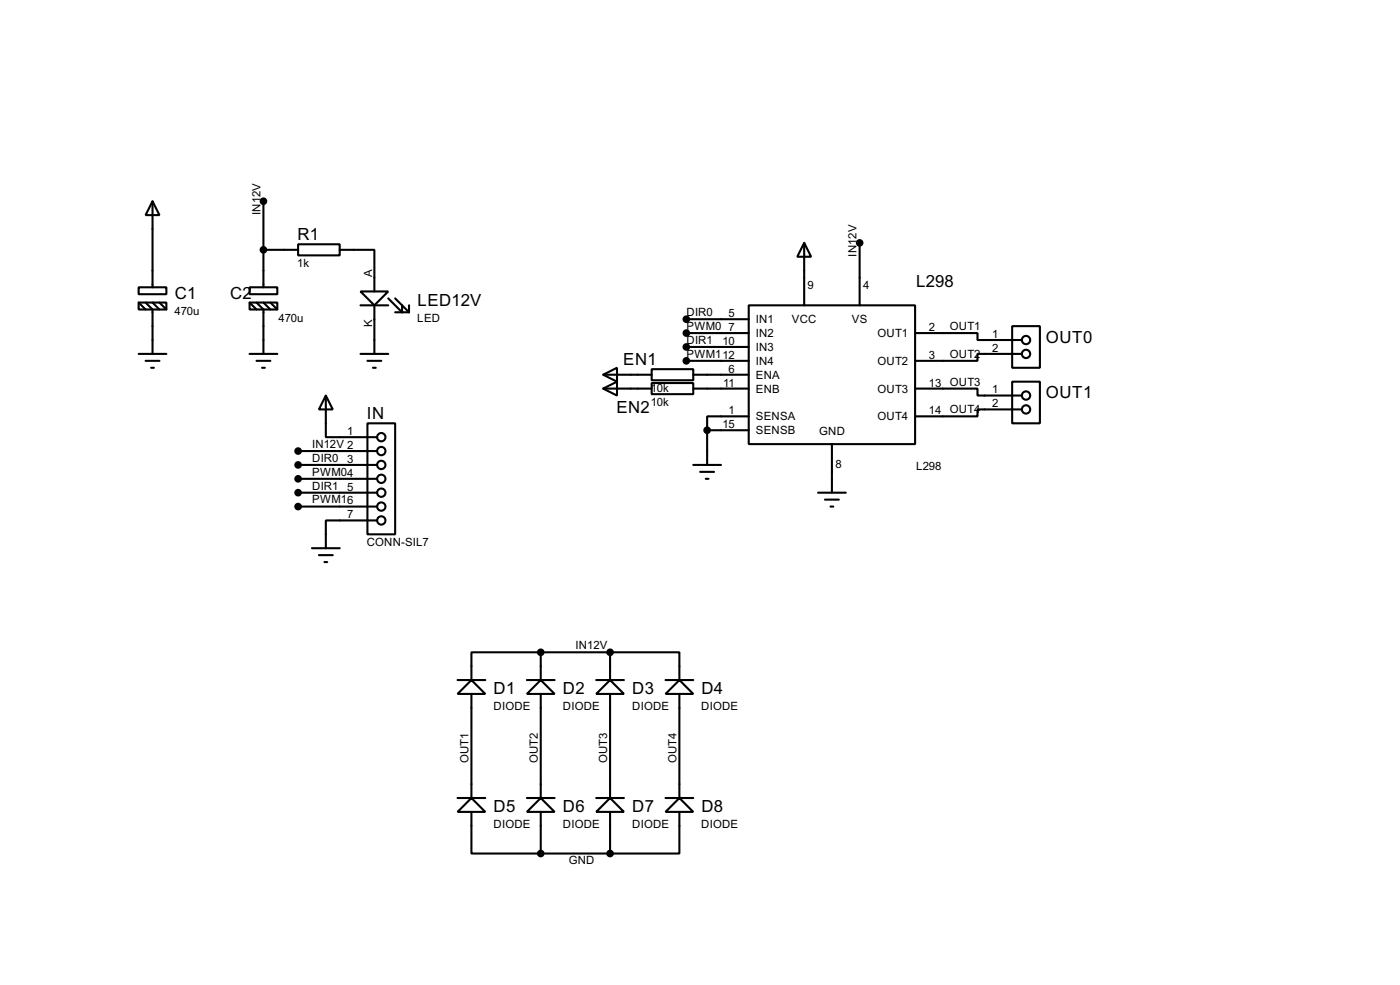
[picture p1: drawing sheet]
<svg xmlns="http://www.w3.org/2000/svg" width="256mm" height="180mm" viewBox="0 0 256 180" stroke-linecap="round" stroke-linejoin="round" font-family="sans-serif">
<g fill="none" stroke="#000" stroke-width=".38">
<path d="M27.9 36.8l1.3 2.6h-2.5zM27.9 36.8v15.8M48.3 36.8v15.8M25.4 52.6h5.1v1.2h-5.1zM25.4 55.4h5.1v1.2h-5.1zM25.4 55.4l1.3 1.2M26.7 55.4l1.2 1.2v8.2M27.9 55.4l1.3 1.2M29.2 55.4l1.3 1.2M45.7 52.6h5.1v1.2h-5.1zM45.7 55.4h5.1v1.2h-5.1zM45.7 55.4l1.3 1.2"/>
<path d="M47 55.4l1.3 1.2v8.2M48.3 45.7h6.3M48.3 55.4l1.2 1.2M49.5 55.4l1.3 1.2M54.6 44.7h7.6v2h-7.6zM62.2 45.7h6.4v7.6M66 53.3h5.1l-2.5 2.6zM66 55.9h5.1M68.6 55.9v8.9M71.1 54.6l2.6 2.5v-1.2M72.4 54.6l2.5 2.5M72.4 57.1h2.5"/>
<path d="M74.9 55.9v1.2M125.7 58.4h11.5M137.2 55.9h30.4v25.4h-30.4zM147.3 44.4l1.3 2.6h-2.6zM147.3 44.4v11.5M157.5 44.4v11.5M185.4 59.7h5.1v7.6h-5.1zM25.4 64.8h5.1M26.7 66h2.5M27.7 67.3h.5M45.7 64.8h5.1M47 66h2.5"/>
<path d="M48 67.3h.5M59.7 72.4l1.3 2.5h-2.6zM59.7 72.4v7.6h9.4M66 64.8h5.1M67.3 77.5h5.1v20.3h-5.1zM67.3 66h2.5M68.3 67.3h.5M110.5 68.6l2.5-1.3v2.5zM110.5 71.1l2.5-1.3v2.6zM110.5 68.6h8.9M110.5 71.1h8.9M119.4 67.6h7.6v2h-7.6z"/>
<path d="M119.4 70.1h7.6v2h-7.6zM125.7 66h11.5M125.7 63.5h11.5M125.7 61h11.5M127 68.6h10.2M127 71.1h10.2M129.5 78.7v6.4M129.5 78.7h7.7M137.2 76.2h-7.7v2.5M167.6 61h11.5v1.2h8.1M167.6 71.1h11.5v1.3h8.1M185.4 69.8h5.1v7.7h-5.1z"/>
<path d="M187.2 64.8h-8.1v1.2h-11.5M187.2 74.9h-8.1v1.3h-11.5M54.6 82.5h14.5M54.6 85.1h14.5M54.6 87.6h14.5M54.6 90.2h14.5M54.6 92.7h14.5M69.1 95.2h-9.4v5.1M127 85.1h5.1M128.3 86.4h2.5M129.3 87.6h.5M149.9 90.2h5"/>
<path d="M151.1 91.4h2.6M152.1 92.7h.6M152.4 81.3v8.9M57.1 100.3h5.1M58.4 101.6h2.6M59.4 102.9h.5M99.1 119.4h-12.7v5.1M99.1 119.4v5.1M99.1 119.4h12.7M111.8 119.4h12.7v5.1M111.8 119.4v5.1M83.8 124.5h5.1"/>
<path d="M86.4 124.5l2.5 2.5h-5.1zM86.4 127v19M96.5 124.5h5.1M99.1 124.5l2.5 2.5h-5.1zM99.1 127v19M109.2 124.5h5.1M111.8 124.5l2.5 2.5h-5.1zM111.8 127v19M121.9 124.5h5.1M124.5 124.5l2.5 2.5h-5.1zM124.5 127v19M83.8 146h5.1"/>
<path d="M86.4 146l2.5 2.6h-5.1zM86.4 148.6v7.6h12.7M96.5 146h5.1M99.1 146l2.5 2.6h-5.1zM99.1 148.6v7.6M99.1 156.2h12.7M109.2 146h5.1M111.8 146l2.5 2.6h-5.1zM111.8 148.6v7.6M121.9 146h5.1M124.5 146l2.5 2.6h-5.1zM124.5 148.6v7.6h-12.7"/>
<circle cx="188" cy="74.9" r=".76"/>
<circle cx="188" cy="62.2" r=".76"/>
<circle cx="188" cy="72.4" r=".76"/>
<circle cx="188" cy="64.8" r=".76"/>
<circle cx="69.8" cy="95.3" r=".76"/>
<circle cx="69.8" cy="85.1" r=".76"/>
<circle cx="69.8" cy="87.6" r=".76"/>
<circle cx="69.8" cy="92.7" r=".76"/>
<circle cx="69.8" cy="80" r=".76"/>
<circle cx="69.8" cy="82.6" r=".76"/>
<circle cx="69.8" cy="90.2" r=".76"/>
</g>
<g fill="#000" stroke="#000" stroke-width=".38">
<circle cx="48.3" cy="36.8" r=".51"/>
<circle cx="48.3" cy="45.7" r=".51"/>
<circle cx="125.7" cy="58.4" r=".51"/>
<circle cx="157.5" cy="44.4" r=".51"/>
<circle cx="125.7" cy="61" r=".51"/>
<circle cx="125.7" cy="63.5" r=".51"/>
<circle cx="125.7" cy="66" r=".51"/>
<circle cx="129.5" cy="78.7" r=".51"/>
<circle cx="54.6" cy="92.7" r=".51"/>
<circle cx="54.6" cy="85.1" r=".51"/>
<circle cx="54.6" cy="90.2" r=".51"/>
<circle cx="54.6" cy="82.5" r=".51"/>
<circle cx="54.6" cy="87.6" r=".51"/>
<circle cx="99.1" cy="119.4" r=".51"/>
<circle cx="111.8" cy="119.4" r=".51"/>
<circle cx="99.1" cy="156.2" r=".51"/>
<circle cx="111.8" cy="156.2" r=".51"/>
</g>
<g font-size="3.4">
<text x="54.5" y="43.9">R1</text>
<text x="167.9" y="52.5">L298</text>
<text x="32" y="54.7">C1</text>
<text x="42.2" y="54.7">C2</text>
<text x="76.5" y="55.9">LED12V</text>
<text x="191.6" y="62.7">OUT0</text>
<text x="114.2" y="66.8">EN1</text>
<text x="67.2" y="76.7">IN</text>
<text x="112.9" y="75.6">EN2</text>
<text x="191.6" y="72.9">OUT1</text>
<text x="90.4" y="127">D1</text>
<text x="103.1" y="127">D2</text>
<text x="115.8" y="127">D3</text>
<text x="128.5" y="127">D4</text>
<text x="90.4" y="148.6">D5</text>
<text x="103.1" y="148.6">D6</text>
<text x="115.8" y="148.6">D7</text>
<text x="128.5" y="148.6">D8</text>
</g>
<g font-size="2.3">
<text x="47.7" y="39.3" transform="rotate(-90 47.7 39.3)">IN12V</text>
<text x="156.9" y="47" transform="rotate(-90 156.9 47)">IN12V</text>
<text x="54.4" y="48.9">1k</text>
<text x="68.2" y="50.8" transform="rotate(-90 68.2 50.8)">A</text>
<text x="148" y="53">9</text>
<text x="158.1" y="53">4</text>
<text x="32" y="57.6">470u</text>
<text x="51" y="58.9">470u</text>
<text x="68.2" y="59.8" transform="rotate(-90 68.2 59.8)">K</text>
<text x="76.4" y="58.9">LED</text>
<text x="125.8" y="57.9">DIR0</text>
<text x="133.5" y="58">5</text>
<text x="138.5" y="59.1">IN1</text>
<text x="145.1" y="59.1">VCC</text>
<text x="156.1" y="59.1">VS</text>
<text x="125.8" y="65.5">PWM112</text>
<text x="125.8" y="62.9">DIR1</text>
<text x="125.8" y="60.4">PWM0</text>
<text x="132.3" y="63.1">10</text>
<text x="133.5" y="60.6">7</text>
<text x="138.5" y="61.7">IN2</text>
<text x="138.5" y="64.2">IN3</text>
<text x="160.8" y="61.7">OUT1</text>
<text x="170.2" y="60.6">2</text>
<text x="170.2" y="65.7">3</text>
<text x="174" y="60.4">OUT1</text>
<text x="174" y="65.5">OUT2</text>
<text x="181.7" y="61.8">1</text>
<text x="181.7" y="64.4">2</text>
<text x="119.2" y="71.7">10k</text>
<text x="132.5" y="70.7">11</text>
<text x="133.5" y="68.2">6</text>
<text x="138.5" y="69.3">ENA</text>
<text x="138.5" y="71.8">ENB</text>
<text x="138.5" y="66.8">IN4</text>
<text x="160.8" y="66.8">OUT2</text>
<text x="160.8" y="71.8">OUT3</text>
<text x="170.2" y="70.7">13 OUT3</text>
<text x="119.2" y="74.3">10k</text>
<text x="133.5" y="75.8">1</text>
<text x="138.5" y="76.9">SENSA</text>
<text x="160.8" y="76.9">OUT4</text>
<text x="170.2" y="75.8">14 OUT4</text>
<text x="181.7" y="72">1</text>
<text x="181.7" y="74.5">2</text>
<text x="57.2" y="82">IN12V 2</text>
<text x="63.6" y="79.6">1</text>
<text x="132.3" y="78.4">15</text>
<text x="138.5" y="79.5">SENSB</text>
<text x="150.1" y="79.6">GND</text>
<text x="57.2" y="84.5">DIR0</text>
<text x="57.2" y="87.1">PWM04</text>
<text x="57.2" y="89.6">DIR1</text>
<text x="63.6" y="84.7">3</text>
<text x="63.6" y="89.8">5</text>
<text x="153" y="85.7">8</text>
<text x="167.8" y="85.9">L298</text>
<text x="57.2" y="92.1">PWM16</text>
<text x="63.6" y="94.9">7</text>
<text x="67.2" y="99.9">CONN-SIL7</text>
<text x="105.4" y="118.8">IN12V</text>
<text x="90.4" y="130">DIODE</text>
<text x="103.1" y="130">DIODE</text>
<text x="115.8" y="130">DIODE</text>
<text x="128.5" y="130">DIODE</text>
<text x="85.8" y="139.7" transform="rotate(-90 85.8 139.7)">OUT1</text>
<text x="98.5" y="139.7" transform="rotate(-90 98.5 139.7)">OUT2</text>
<text x="111.2" y="139.7" transform="rotate(-90 111.2 139.7)">OUT3</text>
<text x="123.9" y="139.7" transform="rotate(-90 123.9 139.7)">OUT4</text>
<text x="90.4" y="151.6">DIODE</text>
<text x="103.1" y="151.6">DIODE</text>
<text x="115.8" y="151.6">DIODE</text>
<text x="128.5" y="151.6">DIODE</text>
<text x="104.2" y="158.2">GND</text>
</g>
</svg>
